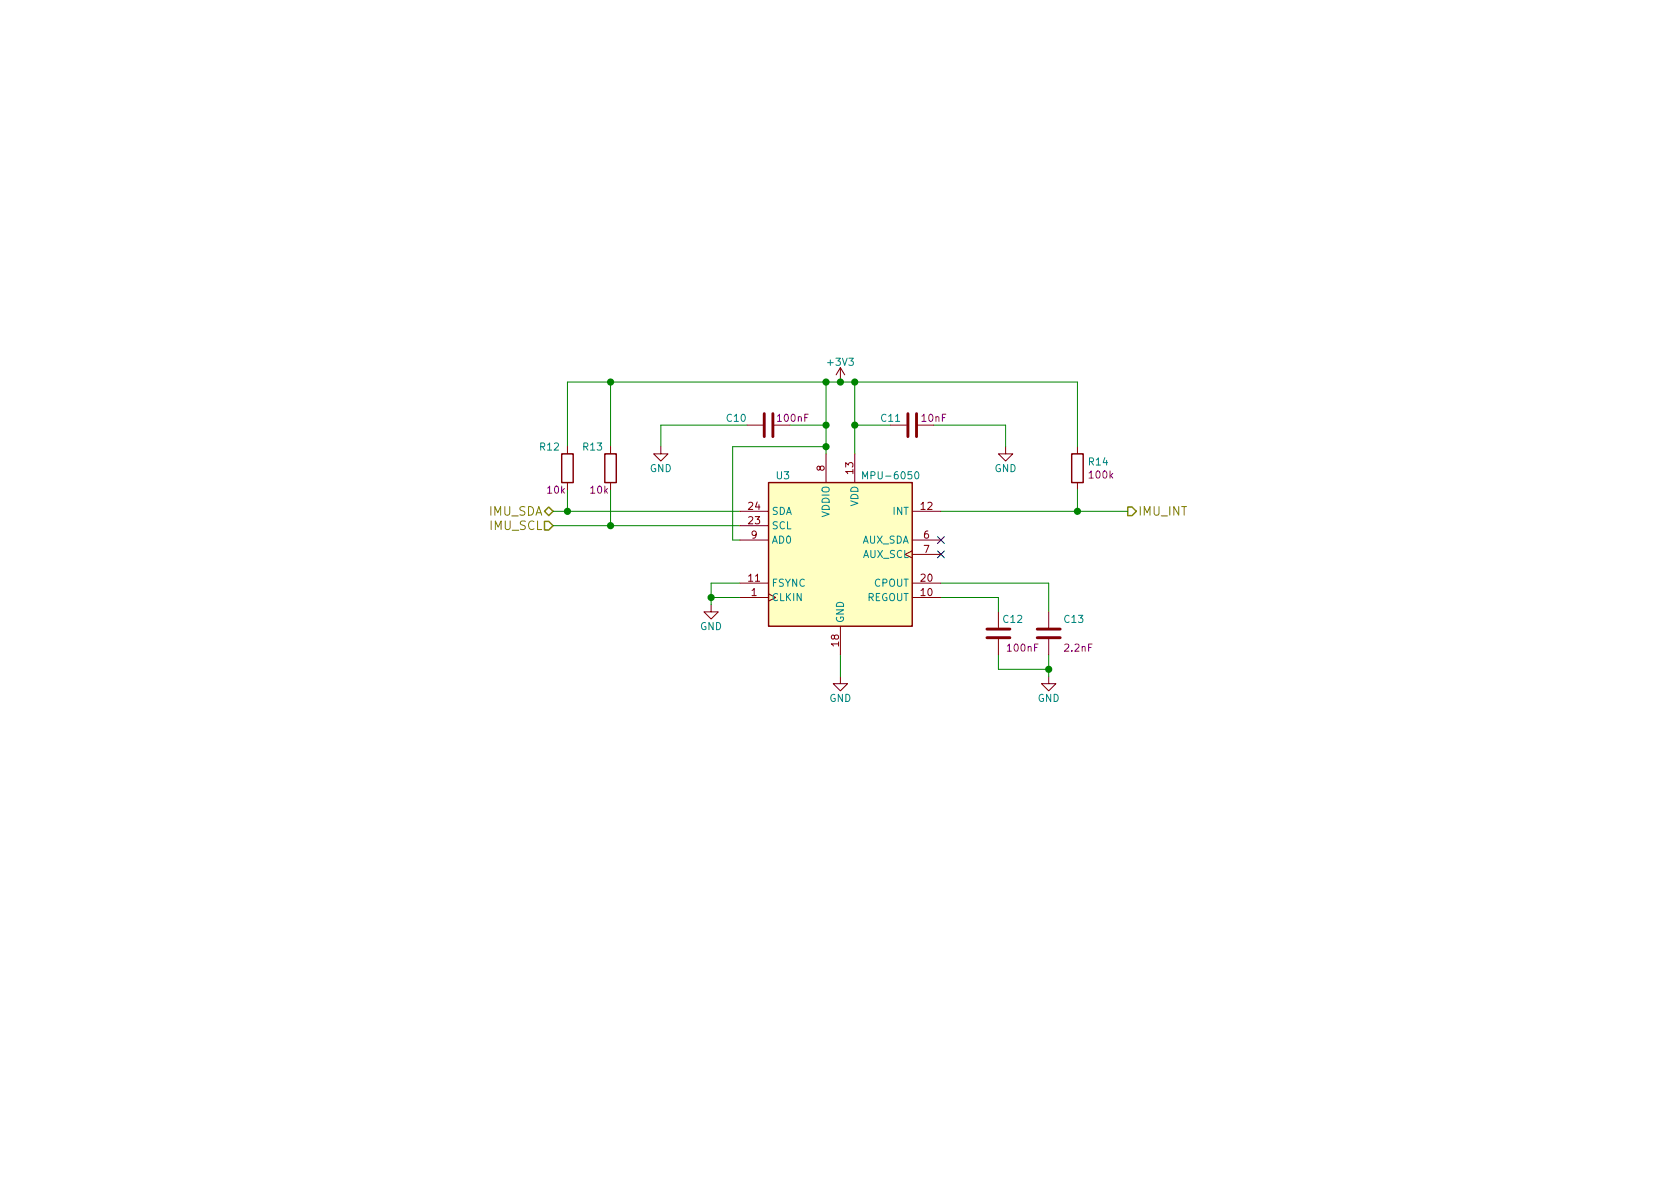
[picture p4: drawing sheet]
EESchema Schematic File Version 4
LIBS:ASISTE-cache
EELAYER 26 0
EELAYER END
$Descr A4 11693 8268
encoding utf-8
Sheet 4 6
Title "Inertial Measurement Unit"
Date "2018-08-15"
Rev "v1.0"
Comp "ASISTE"
Comment1 "Julio López Moya"
Comment2 "ASISTE"
Comment3 ""
Comment4 ""
$EndDescr
$Comp
L Asiste:GND #PWR025
U 1 1
P 5850 4700
F 0 "#PWR025" H 5850 4450 50  0001 C CNN
F 1 "GND" H 5850 4550 50  0000 C CNN
F 2 "" H 5850 4700 50  0001 C CNN
F 3 "" H 5850 4700 50  0001 C CNN
	1    5850 4700
	1    0    0    -1  
$EndComp
Wire Wire Line
	5850 4550 5850 4700
$Comp
L Asiste:+3V3 #PWR?
U 1 1
P 5850 2650
AR Path="/5B266C17" Ref="#PWR?"  Part="1" 
AR Path="/5B26151D/5B266C17" Ref="#PWR?"  Part="1" 
AR Path="/5B56C4B2/5B266C17" Ref="#PWR024"  Part="1" 
F 0 "#PWR024" H 5850 2500 50  0001 C CNN
F 1 "+3V3" H 5850 2790 50  0000 C CNN
F 2 "" H 5850 2650 50  0001 C CNN
F 3 "" H 5850 2650 50  0001 C CNN
	1    5850 2650
	1    0    0    -1  
$EndComp
$Comp
L Asiste:GND #PWR026
U 1 1
P 7000 3100
F 0 "#PWR026" H 7000 2850 50  0001 C CNN
F 1 "GND" H 7000 2950 50  0000 C CNN
F 2 "" H 7000 3100 50  0001 C CNN
F 3 "" H 7000 3100 50  0001 C CNN
	1    7000 3100
	1    0    0    -1  
$EndComp
Wire Wire Line
	5750 2650 5750 2950
Wire Wire Line
	3950 2650 4250 2650
Wire Wire Line
	5950 2650 5950 2950
Connection ~ 5850 2650
Wire Wire Line
	5950 2950 6200 2950
Connection ~ 5950 2950
Wire Wire Line
	6500 2950 7000 2950
Wire Wire Line
	7000 2950 7000 3100
Wire Wire Line
	5750 2950 5500 2950
Wire Wire Line
	4600 2950 5200 2950
Wire Wire Line
	4600 2950 4600 3100
$Comp
L Asiste:GND #PWR022
U 1 1
P 4600 3100
F 0 "#PWR022" H 4600 2850 50  0001 C CNN
F 1 "GND" H 4600 2950 50  0000 C CNN
F 2 "" H 4600 3100 50  0001 C CNN
F 3 "" H 4600 3100 50  0001 C CNN
	1    4600 3100
	-1   0    0    -1  
$EndComp
Connection ~ 5750 2950
Text HLabel 7850 3550 2    60   Output ~ 0
IMU_INT
Wire Wire Line
	6550 3550 7500 3550
NoConn ~ 6550 3750
NoConn ~ 6550 3850
Wire Wire Line
	6550 4050 7300 4050
Wire Wire Line
	7300 4050 7300 4250
Wire Wire Line
	6950 4250 6950 4150
Wire Wire Line
	6950 4150 6550 4150
$Comp
L Asiste:GND #PWR027
U 1 1
P 7300 4700
F 0 "#PWR027" H 7300 4450 50  0001 C CNN
F 1 "GND" H 7300 4550 50  0000 C CNN
F 2 "" H 7300 4700 50  0001 C CNN
F 3 "" H 7300 4700 50  0001 C CNN
	1    7300 4700
	1    0    0    -1  
$EndComp
Wire Wire Line
	6950 4550 6950 4650
Wire Wire Line
	6950 4650 7300 4650
Wire Wire Line
	7300 4550 7300 4650
Connection ~ 7300 4650
$Comp
L Asiste:GND #PWR023
U 1 1
P 4950 4200
F 0 "#PWR023" H 4950 3950 50  0001 C CNN
F 1 "GND" H 4950 4050 50  0000 C CNN
F 2 "" H 4950 4200 50  0001 C CNN
F 3 "" H 4950 4200 50  0001 C CNN
	1    4950 4200
	1    0    0    -1  
$EndComp
Wire Wire Line
	5150 4050 4950 4050
Wire Wire Line
	4950 4050 4950 4150
Wire Wire Line
	5150 4150 4950 4150
Connection ~ 4950 4150
Text HLabel 3850 3550 0    60   BiDi ~ 0
IMU_SDA
Wire Wire Line
	3850 3550 3950 3550
Text HLabel 3850 3650 0    60   Input ~ 0
IMU_SCL
Wire Wire Line
	5150 3650 4250 3650
Wire Wire Line
	5150 3750 5100 3750
Wire Wire Line
	5100 3750 5100 3100
Wire Wire Line
	5100 3100 5750 3100
Connection ~ 5750 3100
Wire Wire Line
	3950 2650 3950 3100
Connection ~ 5750 2650
Wire Wire Line
	4250 3100 4250 2650
Connection ~ 4250 2650
Wire Wire Line
	3950 3400 3950 3550
Connection ~ 3950 3550
Wire Wire Line
	4250 3400 4250 3650
Connection ~ 4250 3650
$Comp
L Asiste:C_0402_100nF C12
U 1 1
P 6950 4400
F 0 "C12" H 6975 4500 50  0000 L CNN
F 1 "C_0402_100nF" H 6700 3850 50  0001 L CNN
F 2 "ASISTE:C_0402" H 7000 4150 50  0001 C CNN
F 3 "https://www.mouser.es/datasheet/2/281/murata_03122018_GCM_Series-1310150.pdf" H 7500 4050 50  0001 C CNN
F 4 "GCM155R71C104KA55D" H 6950 3950 60  0001 C CNN "man#"
F 5 "100nF" H 7000 4300 50  0000 L CNN "Capacitance"
F 6 "16V" H 6900 3750 50  0001 L CNN "Voltage"
	1    6950 4400
	1    0    0    -1  
$EndComp
$Comp
L Asiste:R_0402_10k R12
U 1 1
P 3950 3250
F 0 "R12" H 3750 3400 50  0000 L CNN
F 1 "R_0402_10k" H 3950 2700 50  0001 C CNN
F 2 "ASISTE:R_0402" H 3950 2800 50  0001 C CNN
F 3 "https://www.mouser.es/datasheet/2/315/AOA0000C334-1314047.pdf" H 3950 2900 50  0001 C CNN
F 4 "ERJ-U02D1002X" H 3900 3000 60  0001 C CNN "man#"
F 5 "10k" H 3800 3100 50  0000 L CNN "Resistance"
	1    3950 3250
	1    0    0    -1  
$EndComp
$Comp
L Asiste:R_0402_10k R13
U 1 1
P 4250 3250
F 0 "R13" H 4050 3400 50  0000 L CNN
F 1 "R_0402_10k" H 4250 2700 50  0001 C CNN
F 2 "ASISTE:R_0402" H 4250 2800 50  0001 C CNN
F 3 "https://www.mouser.es/datasheet/2/315/AOA0000C334-1314047.pdf" H 4250 2900 50  0001 C CNN
F 4 "ERJ-U02D1002X" H 4200 3000 60  0001 C CNN "man#"
F 5 "10k" H 4100 3100 50  0000 L CNN "Resistance"
	1    4250 3250
	1    0    0    -1  
$EndComp
$Comp
L Asiste:C_0402_100nF C10
U 1 1
P 5350 2950
F 0 "C10" V 5300 2650 50  0000 L CNN
F 1 "C_0402_100nF" H 5100 2400 50  0001 L CNN
F 2 "ASISTE:C_0402" H 5400 2700 50  0001 C CNN
F 3 "https://www.mouser.es/datasheet/2/281/murata_03122018_GCM_Series-1310150.pdf" H 5900 2600 50  0001 C CNN
F 4 "GCM155R71C104KA55D" H 5350 2500 60  0001 C CNN "man#"
F 5 "100nF" V 5300 3000 50  0000 L CNN "Capacitance"
F 6 "16V" H 5300 2300 50  0001 L CNN "Voltage"
	1    5350 2950
	0    1    1    0   
$EndComp
Wire Wire Line
	5850 2650 5950 2650
Wire Wire Line
	5950 2950 5950 3150
Wire Wire Line
	5750 2950 5750 3100
Wire Wire Line
	7300 4650 7300 4700
Wire Wire Line
	4950 4150 4950 4200
Wire Wire Line
	5750 3100 5750 3150
Wire Wire Line
	5750 2650 5850 2650
Wire Wire Line
	4250 2650 5750 2650
Wire Wire Line
	3950 3550 5150 3550
Wire Wire Line
	4250 3650 3850 3650
$Comp
L Asiste:MPU-6050 U3
U 1 1
P 5850 3850
F 0 "U3" H 5450 4400 50  0000 C CNN
F 1 "MPU-6050" H 6200 4400 50  0000 C CNN
F 2 "ASISTE:QFN-24-1EP_4x4mm_Pitch0.5mm" H 5850 3050 50  0001 C CNN
F 3 "https://www.invensense.com/wp-content/uploads/2015/02/MPU-6000-Datasheet1.pdf" H 5900 2900 50  0001 C CNN
F 4 "MPU-6050" H 6200 3200 60  0001 C CNN "man#"
	1    5850 3850
	1    0    0    -1  
$EndComp
$Comp
L Asiste:R_0402_100k R14
U 1 1
P 7500 3250
F 0 "R14" H 7570 3296 50  0000 L CNN
F 1 "R_0402_100k" H 7500 2700 50  0001 C CNN
F 2 "ASISTE:R_0402" H 7500 2800 50  0001 C CNN
F 3 "https://www.mouser.es/datasheet/2/427/rcge3-254226.pdf" H 7500 2900 50  0001 C CNN
F 4 "RCG0402100KJNED" H 7450 3000 60  0001 C CNN "man#"
F 5 "100k" H 7570 3205 50  0000 L CNN "Resistance"
	1    7500 3250
	1    0    0    -1  
$EndComp
Wire Wire Line
	7500 3400 7500 3550
Connection ~ 7500 3550
Wire Wire Line
	7500 3550 7850 3550
Wire Wire Line
	7500 3100 7500 2650
Wire Wire Line
	7500 2650 5950 2650
Connection ~ 5950 2650
$Comp
L Asiste:C_0402_2.2nF C13
U 1 1
P 7300 4400
F 0 "C13" H 7400 4500 50  0000 L CNN
F 1 "C_0402_2.2nF" H 7150 3850 50  0001 L CNN
F 2 "ASISTE:C_0402" H 7350 4150 50  0001 C CNN
F 3 "https://www.mouser.es/datasheet/2/445/885012205027-554116.pdf" H 7850 4050 50  0001 C CNN
F 4 "GCM155R71H222KA37D" H 7300 3950 60  0001 C CNN "man#"
F 5 "2.2nF" H 7400 4300 50  0000 L CNN "Capacitance"
F 6 "50V" H 7250 3750 50  0001 L CNN "Voltage"
	1    7300 4400
	1    0    0    -1  
$EndComp
$Comp
L Asiste:C_0603_10nF C11
U 1 1
P 6350 2950
F 0 "C11" V 6300 2800 50  0000 C CNN
F 1 "C_0603_10nF" H 6100 2300 50  0001 L CNN
F 2 "ASISTE:C_0603" H 6400 2700 50  0001 C CNN
F 3 "https://www.mouser.es/datasheet/2/400/lcc_commercial_general_en-837201.pdf" H 6900 2600 50  0001 C CNN
F 4 "C0603X7R0J103M030BC" H 6350 2400 60  0001 C CNN "man#"
F 5 "10nF" V 6300 3100 50  0000 C CNN "Capacitance"
F 6 "6.3V" H 6350 2500 60  0001 C CNN "Voltage"
	1    6350 2950
	0    1    1    0   
$EndComp
$EndSCHEMATC
